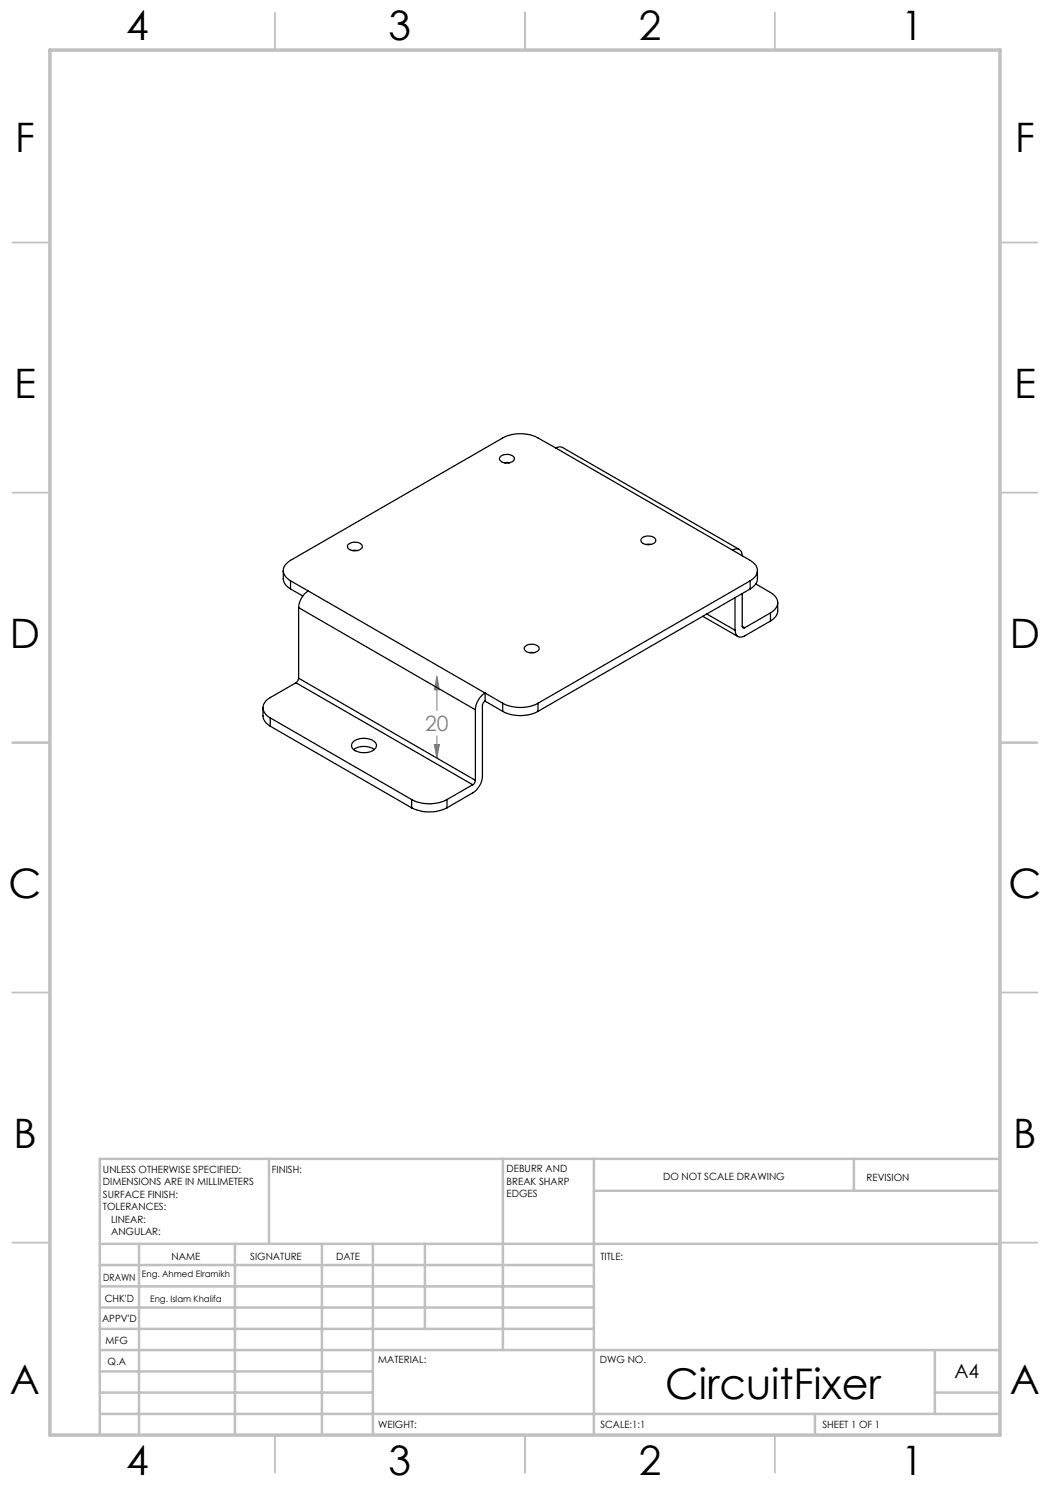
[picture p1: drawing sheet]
<svg xmlns="http://www.w3.org/2000/svg" width="210mm" height="297mm" viewBox="0 0 210 297" stroke-linecap="round" stroke-linejoin="round" font-family="sans-serif">
<path d="M87.4 135.3l.5 2.7h-1zM87.4 135.3v6.8M86.9 148.9h1l-.5 2.7zM87.4 147.2v4.4" fill="none" stroke="#808080" stroke-width=".2"/>
<g fill="none" stroke="#c0c0c0" stroke-width=".35">
<path d="M55 2.5v7.5M105 2.5v7.5M155 2.5v7.5M2.5 48.5h7.5M200 48.5h7.5M2.5 98.5h7.5M200 98.5h7.5M2.5 148.5h7.5M200 148.5h7.5M2.5 198.5h7.5M200 198.5h7.5M2.5 248.5h7.5"/>
<path d="M200 248.5h7.5M55 287v7.5M105 287v7.5M155 287v7.5"/>
</g>
<g fill="none" stroke="#c0c0c0" stroke-width=".5">
<path d="M53.8 231.8v17M100.6 231.8v38.2M118.8 231.8v55.2M118.8 238.2h81.2M170.8 231.8v6.4M200 231.8h-180v55.2M20 248.8h180M20 257.3h98.8M20 253h98.8M27.8 248.8v38.2M47 248.8v38.2M64.4 248.8v38.2"/>
<path d="M74.6 248.8v38.2M85 248.8v17M20 265.8h98.8M20 261.5h98.8M20 278.5h54.6M20 274.3h54.6M20 270h180M187 278.5h13M187 270v12.8M20 282.8h180M163 282.8v4.2"/>
</g>
<path d="M10 10h190v277h-190z" fill="none" stroke="#c0c0c0" stroke-width=".7"/>
<path d="M87.4 135.3l.5 2.7h-1zM86.9 148.9h1l-.5 2.7z" fill="#808080"/>
<g fill="none" stroke="#000" stroke-width=".25">
<path d="M100 91.4a1.87 1.87 0 0 1 2.9 .3 1.46 1.46 0 0 1-2 .9l-.6-.2a.62 .62 0 0 1-.3-1zM100.9 92.6h1M111.2 89.6l38.8 22.5a2.09 2.09 0 0 1 .9 3.4l-.9 .7M111.2 89.6l-3.6-2a7.7 7.7 0 0 0-7.1 0l-42.4 24.5a2.09 2.09 0 0 0-.8 3.4l.8 .7M111.2 89.6a1.28 1.28 0 0 1 1.3-.1l35.3 20.4M56.7 114.1a3.7 3.7 0 0 0 .3 2.7l1.1 1M58.1 116.2l3.5 2M58.1 116.2v1.6M58.1 117.8l2.5 1.4M61.6 118.2a4.3 4.3 0 0 0-1.9 3.3M61.6 118.2l38.9 22.4M69.6 108.9a2.09 2.09 0 0 1 2.8 .1 .93 .93 0 0 1-1.1 1.1 1.28 1.28 0 0 1-1.8-1z"/>
<path d="M70.5 110.1h1M128.3 107.7a2.05 2.05 0 0 1 2.8 .1 .94 .94 0 0 1-1.2 1.1 1.3 1.3 0 0 1-1.7-1zM129.2 108.9h1M146.5 110a1.19 1.19 0 0 1 1.4-.1 1.19 1.19 0 0 1 .5 1.3M147 119.5v6.5M148.4 118.7v6.5M150 116.2l-42.4 24.4M150 116.2v1.6M150 117.8l-42.4 24.5M151.2 116.8l2.9 1.7a2.1 2.1 0 0 1 .8 3.4l-.8 .7M151.5 114.1a4 4 0 0 1-.3 2.7l-1.2 1M59.2 136.6l-5.2 2.9a2.14 2.14 0 0 0-1.4 2 2.14 2.14 0 0 0 1.4 2.1"/>
<path d="M59.2 136.6l35.3 20.3M59.7 135.6l-.2 .6-.3 .4M59.7 121.5l35.4 20.5M59.7 135.6l35.4 20.5M59.7 121.5v14.1M105 129.4a1.91 1.91 0 0 1 2.8 .2 1.62 1.62 0 0 1-2.2 .9l-.5-.4a.57 .57 0 0 1-.1-.7zM105.8 130.5h1M140.5 123.3l7.1 4M141.4 122.8l5.6 3.2M148.4 125.2a.31 .31 0 0 0 .2 .4 .31 .31 0 0 0 .3 0M148.4 125.2l.5 .4M154.1 124.2l-5.2 3a1.19 1.19 0 0 1-1.3 .1 1.19 1.19 0 0 1-.6-1.3"/>
<path d="M154.1 122.6l-5.2 3M154.1 122.6v1.6M155.5 120.5a3.7 3.7 0 0 1-.3 2.7l-1.1 1M52.6 141.6a3.5 3.5 0 0 0 .3 2.6l1.1 1M54 143.6l28.3 16.3M54 143.6v1.6M54 145.2l28.3 16.4M70.7 148.3a3.5 3.5 0 0 1 4.5 .4 1.45 1.45 0 0 1-1.5 1.8 3.2 3.2 0 0 1-3.4-1.1 1.07 1.07 0 0 1 .4-1.1zM70.7 149.9a3.6 3.6 0 0 1 4.2 0M82.3 159.9a7.7 7.7 0 0 0 7.1 0M82.3 159.9v1.7M89.4 159.9v1.7"/>
<path d="M94.5 156.9l-5.1 3M95.1 156.1l-.3 .6-.3 .2M95.1 142v14.1M97 140.2v-1.6a4.3 4.3 0 0 0-1.9 3.4M97 140.2l-.3 .3-.2 .5v14.2a4.1 4.1 0 0 1-2 3.4l-5.1 3M97 140.2l3.5 2.1M100.5 140.6a7.7 7.7 0 0 0 7.1 0M100.5 142.3a7.7 7.7 0 0 0 7.1 0M100.5 140.6v1.7M107.6 140.6v1.7M82.3 161.6a8 8 0 0 0 7.1 0"/>
</g>
<text font-size="8.5" x="133" y="279.7">CircuitFixer</text>
<g font-size="8.1">
<text x="25.2" y="8">4</text>
<text x="77.7" y="8">3</text>
<text x="127.7" y="8">2</text>
<text x="180.2" y="8">1</text>
<text x="3" y="30.4">F</text>
<text x="203" y="30.4">F</text>
<text x="2.8" y="79.6">E</text>
<text x="202.8" y="79.6">E</text>
<text x="2" y="129.6">D</text>
<text x="202" y="129.6">D</text>
<text x="1.7" y="179.6">C</text>
<text x="201.7" y="179.6">C</text>
<text x="2.7" y="229.6">B</text>
<text x="202.7" y="229.6">B</text>
<text x="2" y="278.9">A</text>
<text x="202" y="278.9">A</text>
<text x="25.2" y="295">4</text>
<text x="77.7" y="295">3</text>
<text x="127.7" y="295">2</text>
<text x="180.2" y="295">1</text>
</g>
<text font-size="4.2" fill="#808080" x="85" y="146.2">20</text>
<text font-size="3.9" x="190.9" y="275.5">A4</text>
<g font-size="2">
<text x="20.6" y="234.6">UNLESS OTHERWISE SPECIFIED:</text>
<text x="20.6" y="237.1">DIMENSIONS ARE IN MILLIMETERS</text>
<text x="20.6" y="239.6">SURFACE FINISH:</text>
<text x="54.4" y="234.6">FINISH:</text>
<text x="101.3" y="234.5">DEBURR AND</text>
<text x="101.3" y="237">BREAK SHARP</text>
<text x="101.3" y="239.5">EDGES</text>
<text x="132.6" y="236">DO NOT SCALE DRAWING</text>
<text x="173.3" y="236.2">REVISION</text>
<text x="20.6" y="242.1">TOLERANCES:</text>
<text x="22.2" y="244.6">LINEAR:</text>
<text x="22.2" y="247.1">ANGULAR:</text>
<text x="34.3" y="252">NAME</text>
<text x="50" y="251.9">SIGNATURE</text>
<text x="67.2" y="251.9">DATE</text>
<text x="120.1" y="251.9">TITLE:</text>
<text x="20.6" y="256.1">DRAWN</text>
<text x="20.9" y="260.3">CHK'D</text>
<text x="20.4" y="264.4">APPV'D</text>
<text x="21.1" y="268.8">MFG</text>
<text x="21.5" y="273">Q.A</text>
<text x="75.6" y="272.5">MATERIAL:</text>
<text x="120" y="272.5">DWG NO.</text>
<text x="75.6" y="285.5">WEIGHT:</text>
<text x="120.1" y="285.6">SCALE:1:1</text>
<text x="164.5" y="285.6">SHEET 1 OF 1</text>
</g>
<g font-size="1.8">
<text x="28.4" y="255.4">Eng. Ahmed Elramikh</text>
<text x="30" y="260.4">Eng. Islam Khalifa</text>
</g>
</svg>
